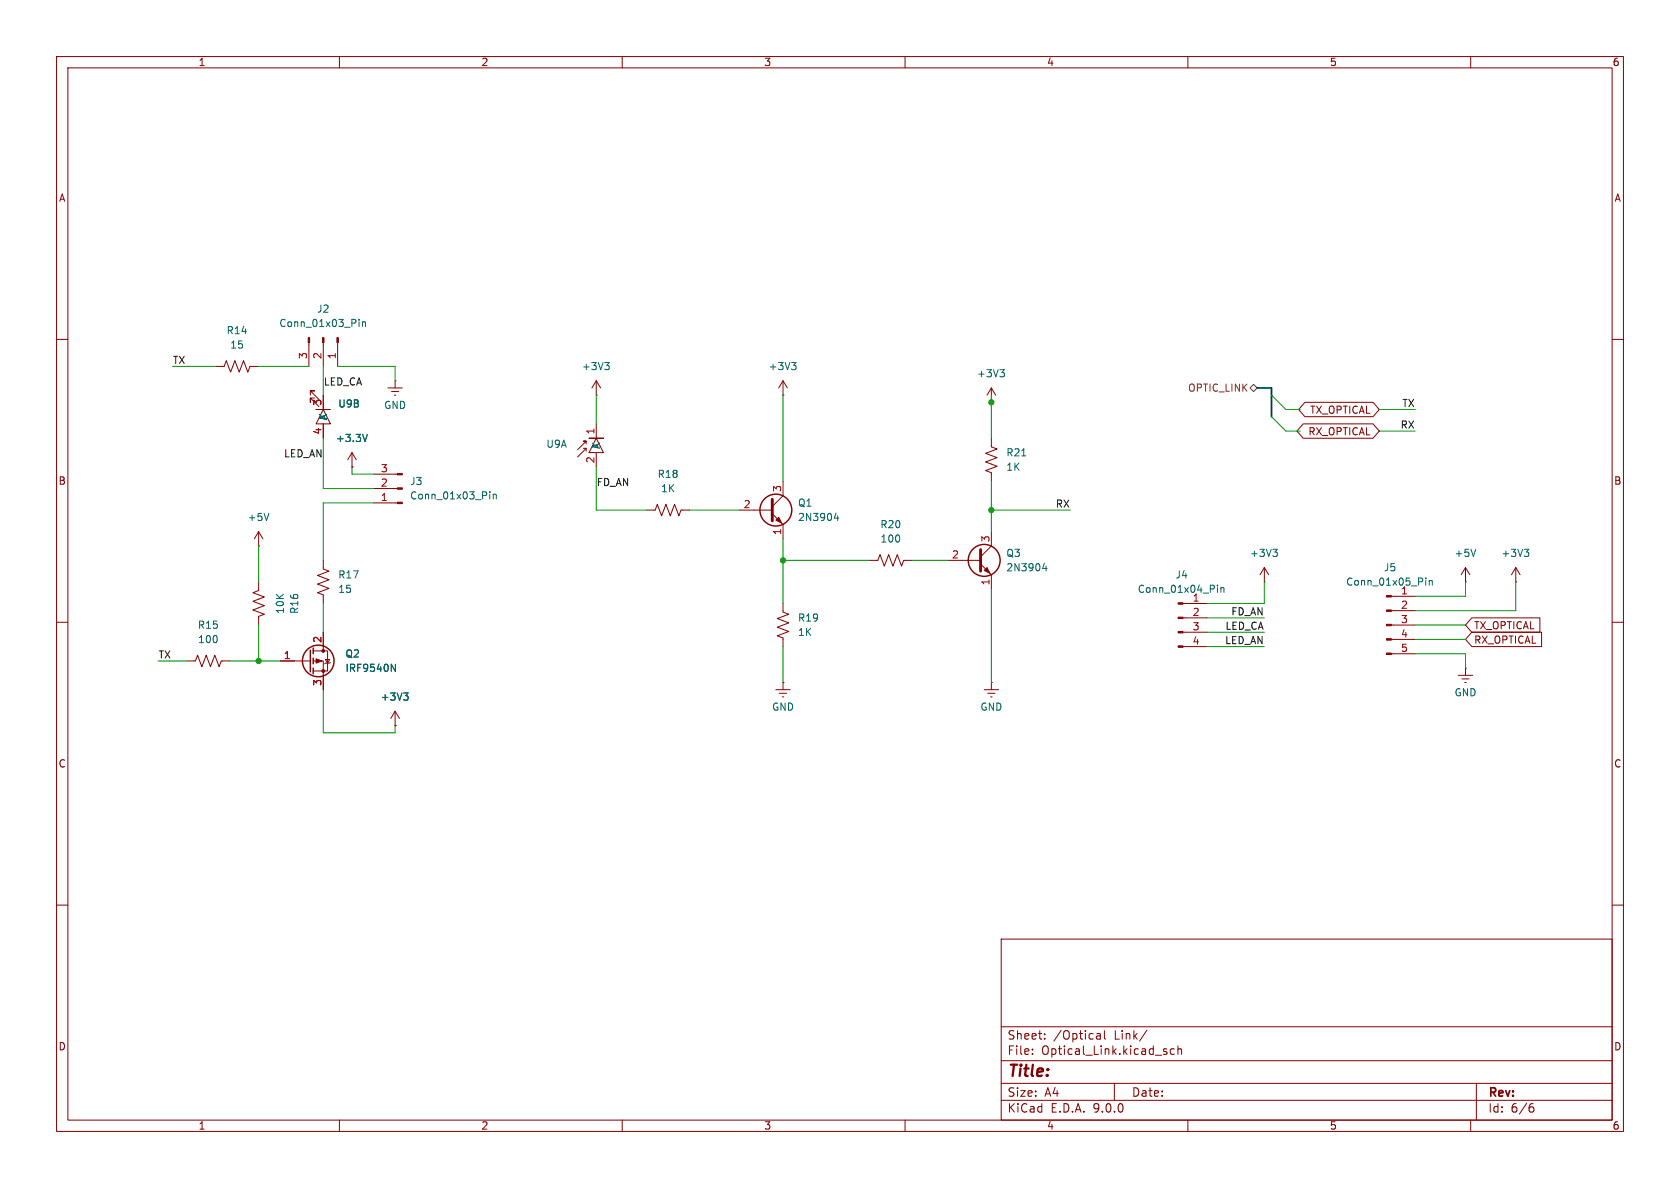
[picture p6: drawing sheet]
<svg xmlns="http://www.w3.org/2000/svg" width="297mm" height="210mm" viewBox="0 0 297 210" stroke-linecap="round" stroke-linejoin="round" font-family="sans-serif">
<g fill="none" stroke="#840000" stroke-width=".18">
<path d="M10 10h277v190h-277zM12 12h273v186h-273zM60 10v2M110 10v2M160 10v2M210 10v2M260 10v2M10 60h2M38.1 64.8h1.5l.4-1 .8 2 .7-2 .8 2 .8-2 .7 2 .4-1h1.5M54.6 60.6v4.2M54.9 69.8v-.7h.7h-.7l1.5 1.5M55.6 70.4h-.7v.7v-.7l1.5 1.5"/>
<path d="M57.1 69.9v2.5l-1.2 2.5h2.5l-1.3-2.5h-1.2h2.5M57.1 60.6v4.2M57.1 74.9v2.6M59.7 60.6v4.2M68.6 68.6h2.5M69.2 69.2h1.3M69.7 69.9h.3M69.8 67.3h.1M69.8 67.3v1.3M103.1 79.3l.5-.1v.6M103.6 78.5v-.5h-.5h.5l-1.5 1.5M103.6 79.2l-1.5 1.6"/>
<path d="M104.1 77.5h2.6h-1.3l1.3 2.5h-2.6l1.3-2.5zM105.4 69.9h.1M105.4 67.3v2.6M105.4 74.9v2.6M105.4 67.3l-.8 1.3M105.4 67.3l.8 1.3M138.4 69.9h.1M138.4 67.3v2.6M138.4 67.3l-.7 1.3M138.4 67.3l.8 1.3M175.3 71.1h.1M175.3 77.5v1.5l1 .4-2.1 .7 2.1 .8-2.1 .8 2.1 .7-2.1 .8 1.1 .4v1.5"/>
<path d="M175.3 68.6l-.8 1.3M175.3 68.6l.7 1.3M175.3 68.6v2.5M230.4 74.9h12.3l1.1 1.3-1.1 1.3h-12.3l-1.1-1.3zM230.7 71.1h12l1.1 1.3-1.1 1.3h-12l-1.1-1.3zM285 60h2M45.7 96.5h.1M45.7 94v2.5M45.7 94l-.7 1.3M45.7 94l.8 1.3M57.1 99.1v1.5l1.1 .4-2.1 .7 2.1 .8-2.1 .8 2.1 .7-2.1 .8 1 .4v1.5M62.2 82.6h.1"/>
<path d="M62.2 80l-.7 1.3M62.2 80l.8 1.3M62.2 80v2.6M66 88.9h4.3M66 86.4h4.3M66 83.8h4.3M105.4 80v2.6M114.3 90.2h1.5l.4-1 .8 2 .7-2 .8 2 .8-2 .7 2 .4-1h1.5M130.8 90.2h5.7M136.5 90.8l1.9 1.9v2.6M138.4 85.1v2.5l-1.9 1.9M153.7 99.1h1.5l.4-1.1 .7 2.1 .8-2.1 .8 2.1 .7-2.1 .8 2.1 .4-1h1.5"/>
<path d="M167.6 99.1h5.8M173.4 99.7l1.9 1.9v2.5M175.3 94v2.5l-1.9 1.9M10 110h2M33 116.8h1.5l.4-1 .8 2.1 .7-2.1 .8 2.1 .8-2.1 .7 2.1 .4-1.1h1.5M45.7 102.9v1.5l-1 .4 2 .7-2 .8 2 .8-2 .7 2 .8-1 .4v1.5M49.5 116.8h5.4M55.4 115.1h2.5v3.5h-2.5M55.4 116.8h1.7v5.1M57.1 111.8v3.3M57.5 116.6h.8l-.4 .6zM58.4 117.1l-.1 .1h-.8l-.1 .1"/>
<path d="M138.4 106.7v1.5l1 .4-2 .7 2 .8-2 .8 2 .7-2 .8 1 .4v1.5M209.1 106.7h4.3M209.1 109.2h4.3M209.1 111.8h4.3M209.1 114.3h4.3M223.5 102.9h.1M223.5 100.3l-.7 1.3M223.5 100.3l.8 1.3M223.5 100.3v2.6M246 105.4h4.2M246 108h4.2M246 110.5h4.2"/>
<path d="M246 113h4.2M246 115.6h4.2M257.8 119.4h2.5M259.1 102.9h.1M259.1 118.1h.1M259.1 100.3l-.8 1.3M259.1 100.3l.7 1.3M259.1 100.3v2.6M259.1 118.1v1.3M260.2 109.2h12v2.6h-12l-1.1-1.3zM260.2 111.8h12.3v2.5h-12.3l-1.1-1.3zM268 102.9h.1"/>
<path d="M268 100.3l-.8 1.3M268 100.3l.7 1.3M268 100.3v2.6M285 110h2M69.8 128.3h.1M69.8 125.7l-.7 1.3M69.8 125.7l.8 1.3M69.8 125.7v2.6M137.2 121.9h2.5M137.8 122.6h1.3M138.3 123.2h.3M138.4 120.7h.1"/>
<path d="M138.4 120.7v1.2M174 121.9h2.5M174.6 122.6h1.3M175.1 123.2h.3M175.3 120.7h.1M175.3 120.7v1.2M258.4 120h1.3M259 120.7h.2M10 160h2M177 166h108v32h-108zM285 160h2M60 198v2"/>
<path d="M110 198v2M160 198v2M177 194.5h108M177 191.5h108M177 187.5h108M177 181.5h108M182.5 186.3v.1M182.5 185.5v.1M184.7 183.6v.1M184.7 182.8v.1M193.9 182.8h.6v.9M193.9 183.6h.6"/>
<path d="M194.5 183.1l-.6 .1M195.2 182.2v1.3l.3 .2M197 191.5v3M202.7 182.1l-1.2 2M205.9 185.9l.3 .1 .1 .2-.2 .2h-.3M205.9 185.4l.3 .1M207.6 185.5l-.4-.1-.3 .3v.4l.1 .2h.6M208.2 185.5l.3-.1 .3 .1 .1 .9M208.2 184.9v1.5M210 198v2M260 198v2M261 191.5v6.5"/>
<path d="M270.6 195.7h.4l.2 .3-.1 .5-.5 .1M271 195.1l-.4 .1"/>
</g>
<g fill="#840000" stroke="#840000" stroke-width=".18">
<path d="M59.6 59.7h.2v.9h-.2z"/>
<path d="M57 59.7h.3v.9h-.3z"/>
<path d="M54.5 59.7h.2v.9h-.2z"/>
<path d="M137.2 91.9l.5-.5 .5 1.1z"/>
<path d="M245.1 105.3h.9v.2h-.9z"/>
<path d="M245.1 107.8h.9v.3h-.9z"/>
<path d="M245.1 110.4h.9v.2h-.9z"/>
<path d="M245.1 112.9h.9v.3h-.9z"/>
<path d="M245.1 115.4h.9v.3h-.9z"/>
<path d="M70.3 88.8h.8v.2h-.8z"/>
<path d="M70.3 86.2h.8v.3h-.8z"/>
<path d="M70.3 83.7h.8v.2h-.8z"/>
<path d="M55.9 116.5l1 .3-1 .4z"/>
<path d="M174 100.8l.5-.5 .5 1z"/>
<path d="M208.3 106.6h.8v.2h-.8z"/>
<path d="M208.3 109.1h.8v.2h-.8z"/>
<path d="M208.3 111.6h.8v.3h-.8z"/>
<path d="M208.3 114.2h.8v.2h-.8z"/>
<circle cx="57.1" cy="115.1" r=".25"/>
<circle cx="57.1" cy="118.6" r=".25"/>
</g>
<g fill="none" stroke="#006464" stroke-width=".18">
<path d="M63.5 56.5v.1M63.5 56.9v.8M64.1 56.9v.8M64.1 57l.2-.1h.3v.8M65 76.8l-.5 1.2M106.9 64.1h.8l-.4 .5M107.5 64.6l.2 .2v.3l-.2 .2M139.9 64.1h.8l-.4 .5M140.5 64.6l.2 .2v.3l-.2 .2M176.8 65.3h.8l-.5 .5M177.3 65.8l.3 .3v.3l-.3 .2M47.5 90.7l-.4 1.3"/>
<path d="M86.6 86.9v.2M86.6 87.4v.8M87.2 87.4v.8M87.2 87.5l.2-.1h.3v.8M147.8 90.7l-.3 .9h.8M148.1 91.2v.8M180.6 80.6h.8M184.6 99.6l-.3 .9h.8M225 97.1h.8l-.4 .5M225.6 97.6l.2 .2v.3l-.2 .3M260.9 97.1l-.4 1.3M269.5 97.1h.8l-.5 .5"/>
<path d="M270 97.6l.3 .2v.3l-.3 .3M69.2 117.4l.7 1.3v-1.3M184.9 100.1v.8M215.2 103.4v.2M215.2 103.9v.8M215.8 103.9v.8M215.8 104l.2-.1h.3l.1 .8M252.1 102.2v.1M252.1 102.6v.8M252.7 102.6v.8M252.7 102.7l.2-.1 .3 .1v.7M71.4 122.5h.7l-.4 .5"/>
<path d="M71.9 123l.2 .2v.3l-.2 .3"/>
</g>
<path d="M136.5 88.3v3.8M173.4 97.2v3.8" fill="none" stroke="#840000" stroke-width=".51"/>
<g fill="none" stroke="#840000" stroke-width=".25">
<path d="M54.9 114.9v3.8M55.4 114.6v1M55.4 116.3v1M55.4 118.1v1"/>
<circle cx="137.2" cy="90.2" r="2.82"/>
<circle cx="174" cy="99.1" r="2.82"/>
<circle cx="56.3" cy="116.8" r="2.79"/>
</g>
<path d="M221 68.6l.6-.7 .6 .7-.6 .6z" fill="none" stroke="#725600" stroke-width=".18"/>
<path d="M222.2 68.6h2.6v5.1" fill="none" stroke="#000084" stroke-width=".3"/>
<g fill="none" stroke="#009600" stroke-width=".18">
<path d="M30.5 64.8h7.6M45.7 64.8h8.9M57.1 64.8v5.1M57.1 77.5v8.9h8.9M59.7 64.8h10.1v2.5M105.4 69.9v5M138.4 69.9v15.2M175.3 69.9v7.6M224.8 69.9l2.5 2.5h2.6M224.8 73.7l2.5 2.5h2.6M243.8 72.4h6.4M243.8 76.2h6.4"/>
<path d="M45.7 96.5v6.4M62.2 82.6v1.2h3.8M66 88.9h-8.9v10.2M105.4 82.6v7.6h8.9M121.9 90.2h8.9M138.4 99.1h15.3M138.4 95.3v11.4M161.3 99.1h6.3M175.3 85.1v8.9M175.3 90.2h13.9M27.9 116.8h5.1M40.6 116.8h8.9"/>
<path d="M45.7 110.5v6.3M57.1 106.7v5.1M138.4 114.3v6.4M175.3 104.1v16.6M213.4 111.8h10.1M213.4 114.3h10.1M213.4 109.2h10.1M223.5 102.9v3.8h-10.1M250.2 115.6h8.9v2.5M250.2 110.5h8.9M250.2 113h8.9M259.1 102.9v2.5h-8.9"/>
<path d="M268 102.9v5.1h-17.8M57.1 121.9v7.6h12.7v-1.2"/>
</g>
<g fill="#009600" stroke="#009600" stroke-width=".18">
<circle cx="175.3" cy="71.1" r=".46"/>
<circle cx="175.3" cy="90.2" r=".46"/>
<circle cx="45.7" cy="116.8" r=".46"/>
<circle cx="138.4" cy="99.1" r=".46"/>
</g>
<text font-size="2.8" fill="#840000" x="178" y="190.9">Title:</text>
<g font-size="2.1" fill="#840000">
<text x="178" y="184">Sheet:</text>
<text x="186.2" y="184">/Optical</text>
<text x="197" y="184">Link/</text>
<text x="178" y="186.7">File:</text>
<text x="184.1" y="186.7">Optical_Link.kicad_sch</text>
<text x="178" y="196.9">KiCad</text>
<text x="178" y="194.1">Size:</text>
<text x="184.7" y="194.1">A4</text>
<text x="185.7" y="196.9">E.D.A.</text>
<text x="193.3" y="196.9">9.0.0</text>
<text x="200" y="194.1">Date:</text>
<text x="263" y="194.3">Rev:</text>
<text x="263" y="196.9">Id:</text>
<text x="267.1" y="196.9">6/6</text>
</g>
<g font-size="1.8" fill="#840000">
<text x="35" y="11.9">1</text>
<text x="85" y="11.9">2</text>
<text x="135" y="11.9">3</text>
<text x="185" y="11.9">4</text>
<text x="235" y="11.9">5</text>
<text x="285" y="11.9">6</text>
<text x="10.3" y="35.9">A</text>
<text x="285.3" y="35.9">A</text>
<text x="231.2" y="77.2">RX_OPTICAL</text>
<text x="231.5" y="73.3">TX_OPTICAL</text>
<text x="10.3" y="85.9">B</text>
<text x="285.3" y="85.9">B</text>
<text x="260.5" y="111.4">TX_OPTICAL</text>
<text x="260.5" y="114">RX_OPTICAL</text>
<text x="10.3" y="135.9">C</text>
<text x="285.3" y="135.9">C</text>
<text x="10.3" y="185.9">D</text>
<text x="285.3" y="185.9">D</text>
<text x="35" y="199.9">1</text>
<text x="85" y="199.9">2</text>
<text x="135" y="199.9">3</text>
<text x="185" y="199.9">4</text>
<text x="235" y="199.9">5</text>
<text x="285" y="199.9">6</text>
</g>
<g font-size="1.8" fill="#006464">
<text x="40" y="59.3">R14</text>
<text x="49.3" y="58">Conn_01x03_Pin</text>
<text x="56" y="55.5">J2</text>
<text x="40.6" y="61.8">15</text>
<text x="102.8" y="65.6">+3V3</text>
<text x="135.8" y="65.6">+3V3</text>
<text x="172.6" y="66.9">+3V3</text>
<text x="58" y="74.4" transform="rotate(-90 58 74.4)">K</text>
<text x="59.7" y="72.2">U9B</text>
<text x="67.8" y="72.5">GND</text>
<text x="59.3" y="78.3">+3.3V</text>
<text x="96.5" y="79.4">U9A</text>
<text x="106.3" y="79.5" transform="rotate(-90 106.3 79.5)">K</text>
<text x="177.8" y="83.4">1K</text>
<text x="177.8" y="80.9">R21</text>
<text x="72.4" y="86">J3</text>
<text x="72.4" y="88.5">Conn_01x03_Pin</text>
<text x="116.2" y="84.7">R18</text>
<text x="116.8" y="87.2">1K</text>
<text x="141" y="89.8">Q1</text>
<text x="43.7" y="92.3">+5V</text>
<text x="141" y="92.3">2N3904</text>
<text x="155.5" y="93.6">R20</text>
<text x="155.6" y="96.1">100</text>
<text x="177.8" y="98.7">Q3</text>
<text x="177.8" y="101.2">2N3904</text>
<text x="220.9" y="98.7">+3V3</text>
<text x="244.6" y="101.2">J5</text>
<text x="257" y="98.7">+5V</text>
<text x="265.3" y="98.7">+3V3</text>
<text x="59.7" y="102.5">R17</text>
<text x="59.7" y="105">15</text>
<text x="201" y="105">Conn_01x04_Pin</text>
<text x="207.7" y="102.5">J4</text>
<text x="210.7" y="106.4">1</text>
<text x="237.9" y="103.7">Conn_01x05_Pin</text>
<text x="247.6" y="105.2">1</text>
<text x="34.9" y="111.4">R15</text>
<text x="34.9" y="113.9">100</text>
<text x="50.4" y="108.6" transform="rotate(-90 50.4 108.6)">10K</text>
<text x="52.9" y="108.6" transform="rotate(-90 52.9 108.6)">R16</text>
<text x="141" y="112.6">1K</text>
<text x="141" y="110.1">R19</text>
<text x="61" y="119">IRF9540N</text>
<text x="61" y="116.4">Q2</text>
<text x="67.2" y="124.1">+3V3</text>
<text x="136.4" y="125.8">GND</text>
<text x="173.2" y="125.8">GND</text>
<text x="257" y="123.3">GND</text>
</g>
<g font-size="1.8" fill="#0f0f0f">
<text x="30.5" y="64.4">TX</text>
<text x="57.1" y="68.2">LED_CA</text>
<text x="247.5" y="75.9">RX</text>
<text x="247.8" y="72">TX</text>
<text x="50.1" y="80.9">LED_AN</text>
<text x="105.4" y="86">FD_AN</text>
<text x="186.5" y="89.8">RX</text>
<text x="216.5" y="114">LED_AN</text>
<text x="216.5" y="111.4">LED_CA</text>
<text x="217.6" y="108.9">FD_AN</text>
<text x="27.9" y="116.5">TX</text>
</g>
<g font-size="1.8" fill="#a90000">
<text x="54.4" y="63.6" transform="rotate(-90 54.4 63.6)">3</text>
<text x="56.9" y="63.6" transform="rotate(-90 56.9 63.6)">2</text>
<text x="59.4" y="63.6" transform="rotate(-90 59.4 63.6)">1</text>
<text x="56.9" y="71.8" transform="rotate(-90 56.9 71.8)">3</text>
<text x="56.9" y="76.9" transform="rotate(-90 56.9 76.9)">4</text>
<text x="105.2" y="76.9" transform="rotate(-90 105.2 76.9)">1</text>
<text x="67.2" y="83.6">3</text>
<text x="105.2" y="82" transform="rotate(-90 105.2 82)">2</text>
<text x="67.2" y="88.6">1</text>
<text x="67.2" y="86.1">2</text>
<text x="131.4" y="89.9">2</text>
<text x="138.2" y="87.1" transform="rotate(-90 138.2 87.1)">3</text>
<text x="138.2" y="94.7" transform="rotate(-90 138.2 94.7)">1</text>
<text x="175" y="96" transform="rotate(-90 175 96)">3</text>
<text x="168.2" y="98.8">2</text>
<text x="175" y="103.6" transform="rotate(-90 175 103.6)">1</text>
<text x="247.6" y="107.7">2</text>
<text x="56.9" y="113.7" transform="rotate(-90 56.9 113.7)">2</text>
<text x="210.7" y="109">2</text>
<text x="210.7" y="111.5">3</text>
<text x="247.6" y="110.2">3</text>
<text x="247.6" y="112.8">4</text>
<text x="50.1" y="116.6">1</text>
<text x="210.7" y="114">4</text>
<text x="247.6" y="115.3">5</text>
<text x="56.9" y="121.4" transform="rotate(-90 56.9 121.4)">3</text>
</g>
<text font-size="1.8" fill="#725600" x="209.9" y="69.4">OPTIC_LINK</text>
</svg>
